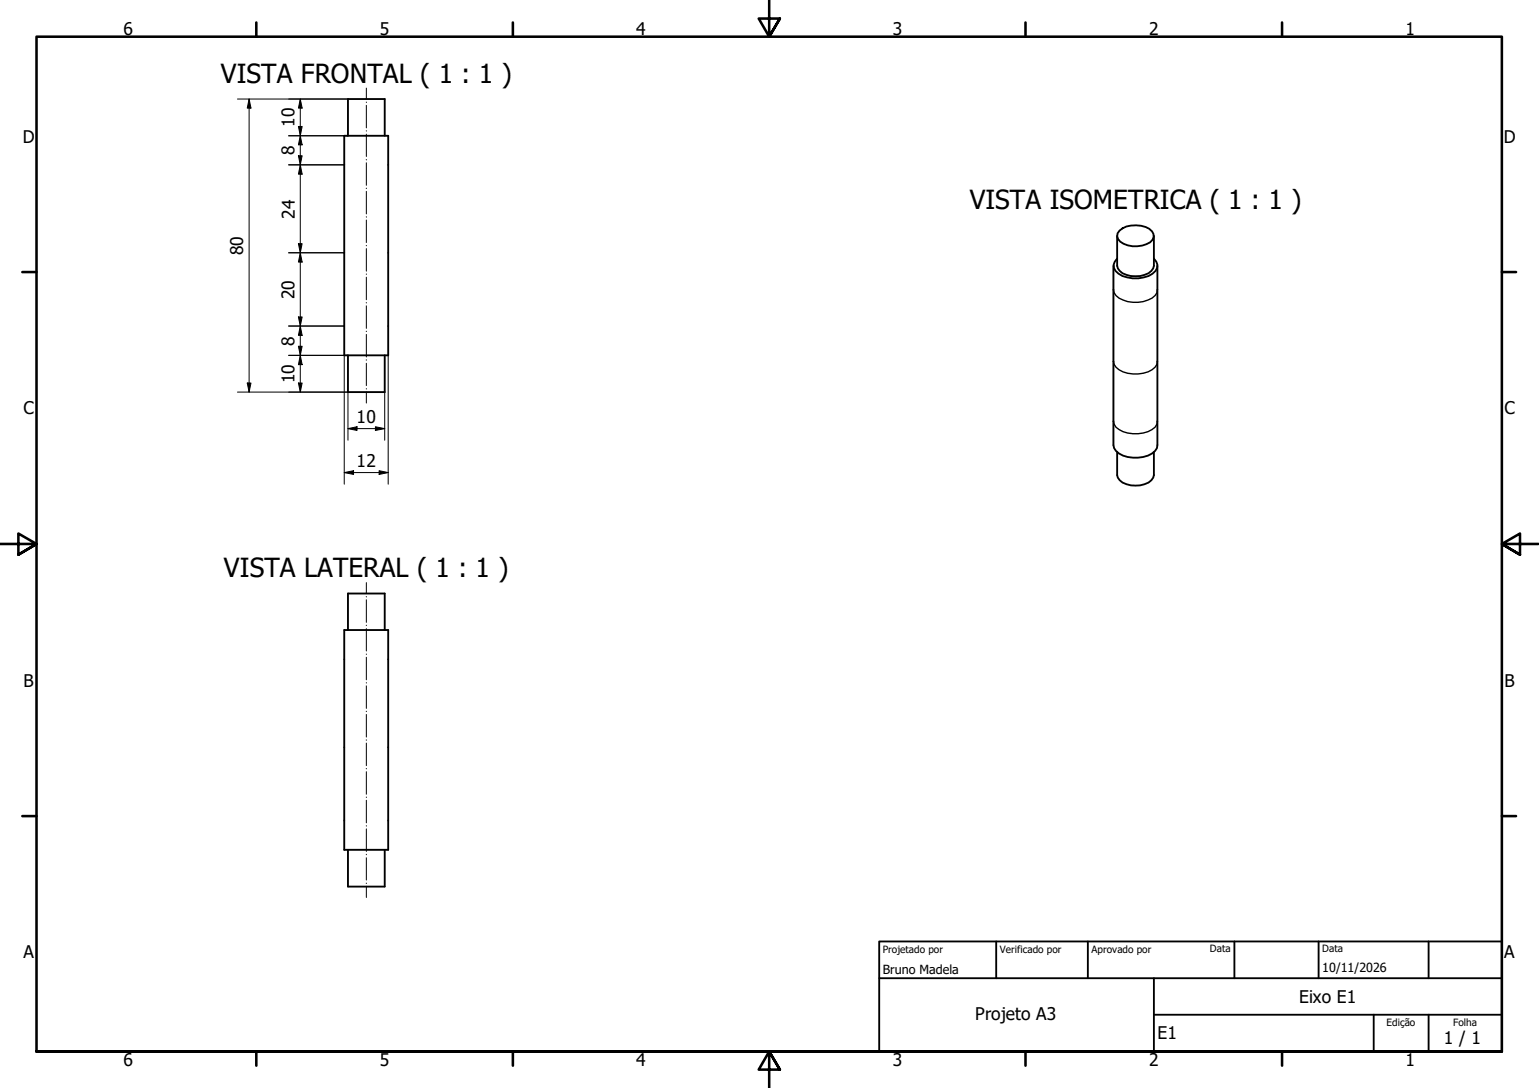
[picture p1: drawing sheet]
<svg xmlns="http://www.w3.org/2000/svg" width="420mm" height="297mm" viewBox="0 0 420 297" stroke-linecap="round" stroke-linejoin="round" font-family="sans-serif">
<path d="M94 37.1h12v59.9h-12zM95 37.1v-10.1h10v10.1M304 72.6v48.9a3.6 3.6 0 0 0 2.6 2.9 9 9 0 0 0 8.7-1.3l.5-.7 .2-.9v-48.9M305 70.6a2.44 2.44 0 0 0 .4 4.1 8.5 8.5 0 0 0 10.1-.7 2.34 2.34 0 0 0-.5-3.4M305 64.4v8.2a3.3 3.3 0 0 0 2.5 2.4 7 7 0 0 0 6.8-1l.5-.7 .2-.7v-8.2M305.6 63a7.1 7.1 0 0 1 8.9 .2 2.17 2.17 0 0 1-1.5 3.5 7.4 7.4 0 0 1-7.2-.7 1.9 1.9 0 0 1-.2-3zM95 97v10h10v-10M305 123.4v6.3a3.3 3.3 0 0 0 2.5 2.5 7 7 0 0 0 6.8-1.1l.5-.7 .2-.7v-6.3M94 172h12v60h-12zM95 172v-10h10v10M95 232v10h10v-10" fill="none" stroke="#000" stroke-width=".51"/>
<path d="M304 79.1a3.4 3.4 0 0 0 2.6 2.8 8.7 8.7 0 0 0 8.7-1.2l.5-.8 .2-.8M304 98.7a3.6 3.6 0 0 0 2.6 2.8 9 9 0 0 0 8.7-1.2l.5-.8 .2-.8M304 115a3.4 3.4 0 0 0 2.6 2.8 9.2 9.2 0 0 0 8.7-1.2l.5-.8 .2-.8" fill="none" stroke="#000" stroke-width=".38"/>
<!-- layer: Borda (ISO) -->
<g fill="none" stroke="#000" stroke-width=".7">
<path d="M70 6.1v3.9M140 6.1v3.9M210 0v10l-2.9-4.9h5.8l-2.9 4.9 2.9-4.9M280 6.1v3.9M350 6.1v3.9M6.1 74.3h3.9M410 74.3h3.9M0 148.5h10l-5-2.8v5.7l5-2.9-5 2.9M420 148.5h-10l5-2.8v5.7l-5-2.9 5 2.9M6.1 222.8h3.9M410 222.8h3.9M10 287.1v-277.1h400v277.1h-400h400"/>
<path d="M70 287.1v3.8M140 287.1v3.8M212.9 292l-2.9-4.9 2.9 4.9h-5.8l2.9-4.9v9.9M280 287.1v3.8M350 287.1v3.8"/>
</g>
<path d="M240 257h170v30.1h-170zM272 257v10.1M297 257v10.1M337 257v10.1M360 257v10.1M390 257v10.1M240 267.1h170M315 277h95M315 267.1v20M375 277v10.1M390 277v10.1" fill="none" stroke="#000" stroke-width=".51"/>
<!-- layer: Geometria de rascunho (ISO) -->
<g fill="none" stroke="#000" stroke-width=".27">
<path d="M100 24.1v3M100 27.9v.1M100 28.8v6.1M100 35.7v.1M100 36.6v6.1M100 43.5v.2M100 44.4v6.2M100 51.4v.1M100 52.2v6.2M100 59.2v.1M100 60.1v6.1M100 67v.1"/>
<path d="M100 67.9v6.1M100 74.8v.1M100 75.7v6.1M100 82.6v.1M100 83.5v6.1M100 90.4v.1M100 91.3v6.2M100 98.2v.1M100 99.2v6.1M100 106.1v.1M100 107v3M100 159.1v3"/>
<path d="M100 162.9v.1M100 163.8v6.1M100 170.7v.1M100 171.6v6.1M100 178.5v.2M100 179.4v6.2M100 186.4v.1M100 187.2v6.2M100 194.2v.1M100 195.1v6.1M100 202v.1M100 202.9v6.1"/>
<path d="M100 209.8v.1M100 210.7v6.1M100 217.6v.1M100 218.5v6.1M100 225.4v.1M100 226.3v6.2M100 233.2v.1M100 234.2v6.1M100 241.1v.1M100 242v3"/>
</g>
<g fill="none" stroke="#000" stroke-width=".27">
<path d="M64.8 27h30.2M68 27l.5 2.5h-1zM68 27v80M78.8 37.1h16.2M81.5 34.5h1l-.5 2.6zM82 27l.5 2.5h-1zM82 37.1l.5 2.4h-1zM82 27v80M78.8 45h15.2M81.5 42.5h1l-.5 2.5zM82 45l.5 2.5h-1zM78.8 69h15.2"/>
<path d="M81.5 66.5h1l-.5 2.5zM82 69l.5 2.6h-1zM78.8 89h15.2M78.8 97h16.2M81.5 86.5h1l-.5 2.5zM81.5 94.5h1l-.5 2.5zM82 89l.5 2.6h-1zM82 97l.5 2.6h-1zM94 97v35.2M106 97v35.2M64.8 107h30.2v13.2M67.5 104.6h1l-.5 2.4z"/>
<path d="M81.5 104.6h1l-.5 2.4zM95 117l2.5-.5v1zM95 117h10M102.5 116.5l2.5 .5-2.5 .5zM105 107v13.2M94 129l2.5-.5v1zM94 129h12M103.5 128.5l2.5 .5-2.5 .5z"/>
</g>
<g fill="#000">
<path d="M68 27l.5 2.5h-1zM81.5 34.5h1l-.5 2.6zM82 27l.5 2.5h-1zM82 37.1l.5 2.4h-1zM81.5 42.5h1l-.5 2.5zM82 45l.5 2.5h-1zM81.5 66.5h1l-.5 2.5zM82 69l.5 2.6h-1zM81.5 86.5h1l-.5 2.5zM81.5 94.5h1l-.5 2.5zM82 89l.5 2.6h-1zM82 97l.5 2.6h-1z"/>
<path d="M67.5 104.6h1l-.5 2.4zM81.5 104.6h1l-.5 2.4zM95 117l2.5-.5v1zM102.5 116.5l2.5 .5-2.5 .5zM94 129l2.5-.5v1zM103.5 128.5l2.5 .5-2.5 .5z"/>
</g>
<g font-size="7.2">
<text x="60.3" y="22.5">VISTA FRONTAL ( 1 : 1 )</text>
<text x="264.7" y="56.9">VISTA ISOMETRICA ( 1 : 1 )</text>
<text x="61.2" y="157.5">VISTA LATERAL ( 1 : 1 )</text>
</g>
<g font-size="4.8">
<text x="33.7" y="9.6">6</text>
<text x="103.7" y="9.6">5</text>
<text x="173.7" y="9.6">4</text>
<text x="243.7" y="9.6">3</text>
<text x="313.7" y="9.6">2</text>
<text x="383.7" y="9.6">1</text>
<text x="80.4" y="34.7" transform="rotate(-90 80.4 34.7)">10</text>
<text x="6.2" y="38.9">D</text>
<text x="410.5" y="38.9">D</text>
<text x="80.4" y="42.3" transform="rotate(-90 80.4 42.3)">8</text>
<text x="80.5" y="59.7" transform="rotate(-90 80.5 59.7)">24</text>
<text x="66.4" y="69.6" transform="rotate(-90 66.4 69.6)">80</text>
<text x="80.4" y="81.6" transform="rotate(-90 80.4 81.6)">20</text>
<text x="80.4" y="94.3" transform="rotate(-90 80.4 94.3)">8</text>
<text x="80.4" y="104.6" transform="rotate(-90 80.4 104.6)">10</text>
<text x="6.4" y="113.1">C</text>
<text x="410.7" y="113.1">C</text>
<text x="97.3" y="115.4">10</text>
<text x="97.3" y="127.5">12</text>
<text x="6.4" y="187.4">B</text>
<text x="410.7" y="187.4">B</text>
<text x="6.4" y="261.7">A</text>
<text x="410.7" y="261.7">A</text>
<text x="354.7" y="273.7">Eixo E1</text>
<text x="266.3" y="278.4">Projeto A3</text>
<text x="316" y="283.8">E1</text>
<text x="394.2" y="285">1 / 1</text>
<text x="33.7" y="290.9">6</text>
<text x="103.7" y="290.9">5</text>
<text x="173.7" y="290.9">4</text>
<text x="243.7" y="290.9">3</text>
<text x="313.7" y="290.9">2</text>
<text x="383.7" y="290.9">1</text>
</g>
<g font-size="3.4">
<text x="241" y="266">Bruno Madela</text>
<text x="361" y="265.5">10/11/2026</text>
</g>
<g font-size="2.7">
<text x="241" y="260.1">Projetado por</text>
<text x="273" y="260.1">Verificado por</text>
<text x="298" y="260.1">Aprovado por</text>
<text x="330.3" y="260">Data</text>
<text x="361" y="260">Data</text>
<text x="378.5" y="280.2">Edição</text>
<text x="396.7" y="280.1">Folha</text>
</g>
</svg>
